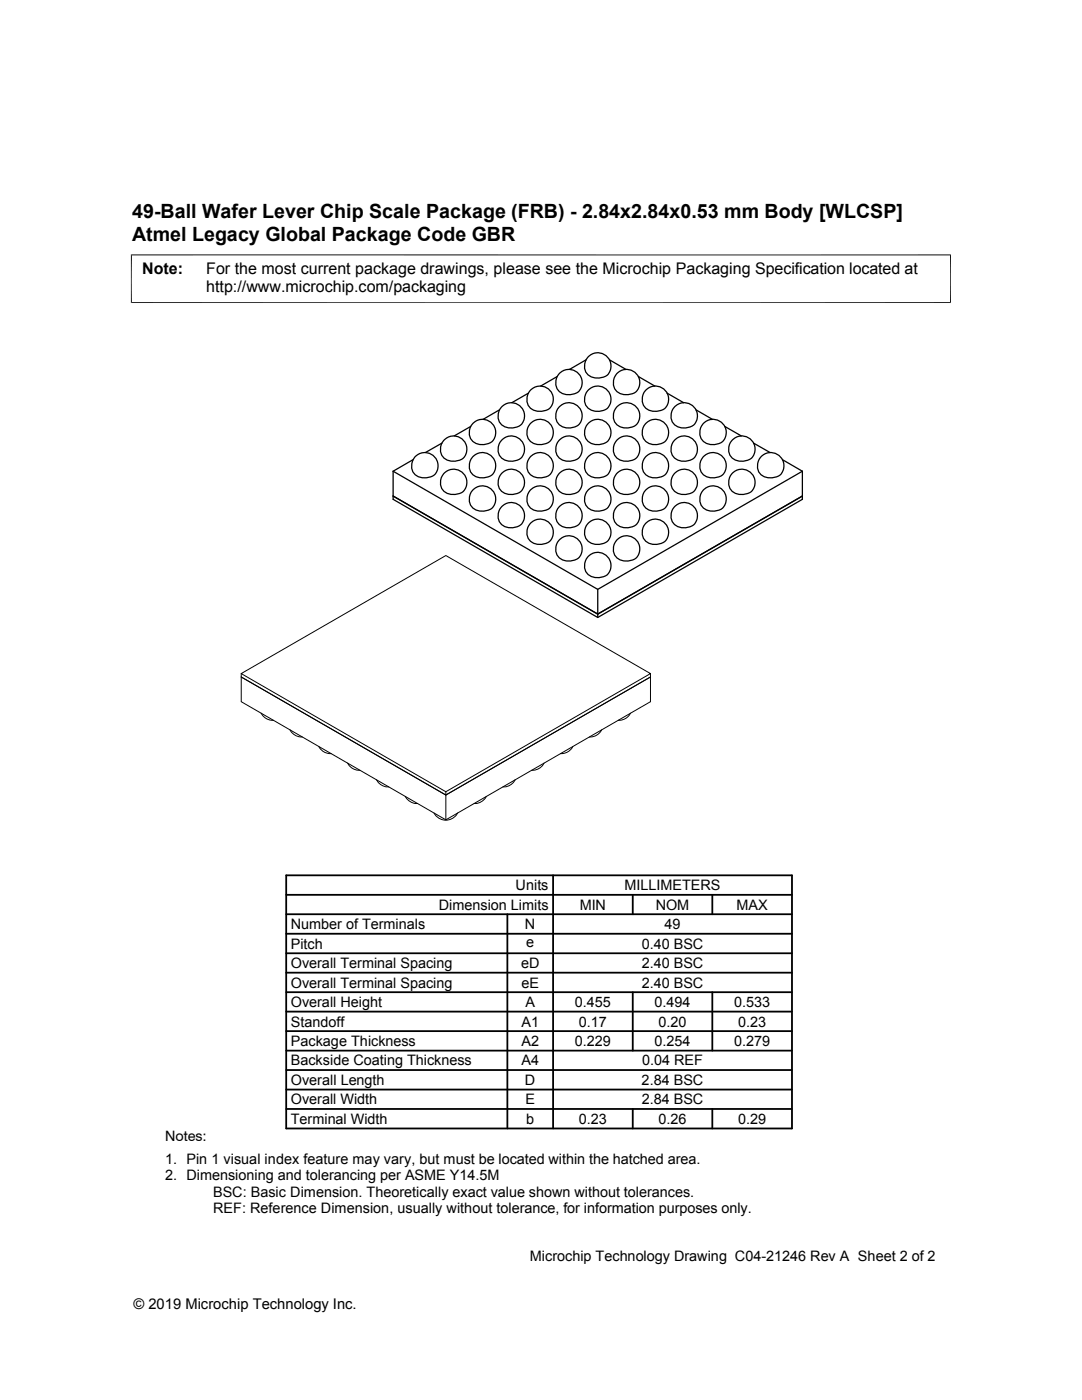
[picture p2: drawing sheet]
<svg xmlns="http://www.w3.org/2000/svg" width="216mm" height="279mm" viewBox="0 0 216 279" stroke-linecap="round" stroke-linejoin="round" font-family="sans-serif">
<g fill="none" stroke="#000" stroke-width=".2">
<path d="M26.1 50.9h163.7M26.2 50.8v9.7M189.7 50.8v9.7M26.1 60.4h163.7M48.1 134.4l40.9-23.5 40.8 23.5-40.8 23.6zM48.1 134.4v.7l40.9 23.6 40.8-23.6-40.8 23.6-40.9-23.6v4.9l40.9 23.6 40.8-23.6v-5.6M52.1 142.3l.9 1 .7 .4 .9 .1M57.9 145.7l.5 .7 .7 .4 1.2 .3M63.6 149l.6 .7 .6 .4 1.3 .3M69.4 152.3l.8 1 .8 .3 .8 .1M75.1 155.6l.8 1a2.36 2.36 0 0 0 1.7 .4M80.9 158.9l.8 1a2.43 2.43 0 0 0 1.6 .5"/>
<path d="M89 158v5.6M97 158.9l-.8 1a2.43 2.43 0 0 1-1.6 .5M102.8 155.6l-.8 1a2.36 2.36 0 0 1-1.6 .4M108.6 152.3l-.9 1-.8 .3-.8 .1M114.3 149l-.8 1-.8 .3-.9 .1M120.1 145.7l-.9 .9-.8 .4-.8 .1M125.8 142.3l-.8 1-.8 .4-.8 .1M86.6 162.3a2.65 2.65 0 0 0 4.7 0"/>
</g>
<g fill="none" stroke="#000" stroke-width=".25">
<path d="M105.4 78.5l-3.3 1.9M105.8 78a2.62 2.62 0 0 1 3.9-.2 2.62 2.62 0 0 1-.3 3.9 2.89 2.89 0 0 1-4.2-1.3 2.71 2.71 0 0 1 .6-2.4zM111.2 75.1l-3.3 1.9M111.5 74.6a2.61 2.61 0 0 1 3.9-.1 2.61 2.61 0 0 1-.3 3.9 2.86 2.86 0 0 1-4.1-1.3 2.71 2.71 0 0 1 .5-2.5zM116.9 71.8l-3.3 1.9M117.3 71.3a2.61 2.61 0 0 1 3.9-.1 2.61 2.61 0 0 1-.3 3.9 2.89 2.89 0 0 1-4.2-1.4 2.8 2.8 0 0 1 .6-2.4zM117.3 78a2.61 2.61 0 0 1 3.9-.2 2.61 2.61 0 0 1-.3 3.9 2.89 2.89 0 0 1-4.2-1.3 2.79 2.79 0 0 1 .6-2.4zM121.6 71.8l3.3 1.9M123 74.6a2.62 2.62 0 0 1 3.9-.1 2.62 2.62 0 0 1-.3 3.9 2.89 2.89 0 0 1-4.1-1.3 2.71 2.71 0 0 1 .5-2.5zM127.4 75.1l3.3 1.9M128.8 78a2.61 2.61 0 0 1 3.9-.2 2.61 2.61 0 0 1-.3 3.9 2.86 2.86 0 0 1-4.2-1.3 2.71 2.71 0 0 1 .6-2.4zM133.1 78.5l3.3 1.9"/>
<path d="M78.4 99l40.9 23.6 40.8-23.6M78.4 94v5.7l40.9 23.5 40.8-23.5v-5.7M78.4 94l40.9 23.6 40.8-23.6M82.4 91.7l-4 2.3M82.8 91.2a2.62 2.62 0 0 1 3.9-.1 2.62 2.62 0 0 1-.3 3.9 2.89 2.89 0 0 1-4.2-1.4 2.9 2.9 0 0 1 .6-2.4zM88.2 88.4l-3.3 1.9M88.5 94.6a2.62 2.62 0 0 1 3.9-.2 2.62 2.62 0 0 1-.3 3.9 2.89 2.89 0 0 1-4.1-1.3 2.71 2.71 0 0 1 .5-2.4zM88.5 87.9a2.61 2.61 0 0 1 3.9-.1 2.61 2.61 0 0 1-.3 3.9 2.88 2.88 0 0 1-4.1-1.4 2.64 2.64 0 0 1 .5-2.4zM93.9 85.1l-3.3 1.9M94.3 84.6a2.61 2.61 0 0 1 3.9-.1 2.61 2.61 0 0 1-.3 3.8 2.84 2.84 0 0 1-4.2-1.3 2.65 2.65 0 0 1 .6-2.4zM94.3 97.9a2.61 2.61 0 0 1 3.9-.1 2.61 2.61 0 0 1-.3 3.8 2.87 2.87 0 0 1-4.2-1.3 2.73 2.73 0 0 1 .6-2.4zM94.3 91.2a2.61 2.61 0 0 1 3.9-.1 2.61 2.61 0 0 1-.3 3.9 2.87 2.87 0 0 1-4.2-1.4 2.74 2.74 0 0 1 .6-2.4z"/>
<path d="M99.7 81.8l-3.3 1.9M100 87.9a2.61 2.61 0 0 1 3.9-.1 2.61 2.61 0 0 1-.3 3.9 2.88 2.88 0 0 1-4.2-1.4 2.7 2.7 0 0 1 .6-2.4zM100 81.3a2.61 2.61 0 0 1 3.9-.1 2.61 2.61 0 0 1-.3 3.8 2.86 2.86 0 0 1-4.2-1.3 2.7 2.7 0 0 1 .6-2.4zM100 94.6a2.61 2.61 0 0 1 3.9-.2 2.61 2.61 0 0 1-.3 3.9 2.88 2.88 0 0 1-4.2-1.3 2.78 2.78 0 0 1 .6-2.4zM105.8 97.9a2.62 2.62 0 0 1 3.9-.2 2.62 2.62 0 0 1-.3 3.9 2.89 2.89 0 0 1-4.2-1.3 2.71 2.71 0 0 1 .6-2.4zM105.8 84.6a2.61 2.61 0 0 1 3.9-.1 2.61 2.61 0 0 1-.3 3.8 2.86 2.86 0 0 1-4.2-1.3 2.63 2.63 0 0 1 .6-2.4zM105.8 91.2a2.62 2.62 0 0 1 3.9-.1 2.62 2.62 0 0 1-.3 3.9 3.1 3.1 0 0 1-3.9-.7 2.76 2.76 0 0 1 .3-3.1zM111.5 87.9a2.61 2.61 0 0 1 3.9-.1 2.61 2.61 0 0 1-.3 3.9 2.86 2.86 0 0 1-4.1-1.4 2.65 2.65 0 0 1 .5-2.4zM111.5 81.3a2.61 2.61 0 0 1 3.9-.2 2.61 2.61 0 0 1-.3 3.9 2.84 2.84 0 0 1-4.1-1.3 2.64 2.64 0 0 1 .5-2.4zM111.5 94.6a2.61 2.61 0 0 1 3.9-.2 2.61 2.61 0 0 1-.3 3.9 2.86 2.86 0 0 1-4.1-1.3 2.71 2.71 0 0 1 .5-2.4zM117.3 97.9a2.61 2.61 0 0 1 3.9-.1 2.61 2.61 0 0 1-.3 3.8 2.89 2.89 0 0 1-4.2-1.3 2.79 2.79 0 0 1 .6-2.4zM117.3 91.2a2.61 2.61 0 0 1 3.9-.1 2.61 2.61 0 0 1-.3 3.9 2.89 2.89 0 0 1-4.2-1.4 2.8 2.8 0 0 1 .6-2.4z"/>
<path d="M117.3 84.6a2.61 2.61 0 0 1 3.9-.1 2.61 2.61 0 0 1-.3 3.8 2.86 2.86 0 0 1-4.2-1.3 2.7 2.7 0 0 1 .6-2.4zM123 94.6a2.62 2.62 0 0 1 3.9-.2 2.62 2.62 0 0 1-.3 3.9 2.89 2.89 0 0 1-4.1-1.3 2.71 2.71 0 0 1 .5-2.4zM123 81.3a2.61 2.61 0 0 1 3.9-.2 2.61 2.61 0 0 1-.3 3.9 2.87 2.87 0 0 1-4.1-1.3 2.64 2.64 0 0 1 .5-2.4zM123 87.9a2.61 2.61 0 0 1 3.9-.1 2.61 2.61 0 0 1-.3 3.9 2.88 2.88 0 0 1-4.1-1.4 2.65 2.65 0 0 1 .5-2.4zM128.8 91.2a2.61 2.61 0 0 1 3.9-.1 2.61 2.61 0 0 1-.3 3.9 2.87 2.87 0 0 1-4.2-1.3 2.73 2.73 0 0 1 .6-2.5zM128.8 97.9a2.61 2.61 0 0 1 3.9-.1 2.61 2.61 0 0 1-.3 3.8 2.86 2.86 0 0 1-4.2-1.3 2.71 2.71 0 0 1 .6-2.4zM128.8 84.6a2.61 2.61 0 0 1 3.9-.1 2.61 2.61 0 0 1-.3 3.8 2.84 2.84 0 0 1-4.2-1.3 2.64 2.64 0 0 1 .6-2.4zM134.5 81.3a2.61 2.61 0 0 1 3.9-.2 2.61 2.61 0 0 1-.3 3.9 2.85 2.85 0 0 1-4.1-1.3 2.68 2.68 0 0 1 .5-2.4zM134.5 87.9a2.61 2.61 0 0 1 3.9-.1 2.61 2.61 0 0 1-.3 3.9 2.87 2.87 0 0 1-4.1-1.4 2.69 2.69 0 0 1 .5-2.4zM134.5 94.6a2.61 2.61 0 0 1 3.9-.2 2.61 2.61 0 0 1-.3 3.9 2.88 2.88 0 0 1-4.1-1.3 2.76 2.76 0 0 1 .5-2.4zM138.9 81.8l3.3 1.9M140.3 91.2a2.62 2.62 0 0 1 3.9-.1 2.62 2.62 0 0 1-.3 3.9 2.89 2.89 0 0 1-4.2-1.3 2.72 2.72 0 0 1 .6-2.5z"/>
<path d="M140.3 84.6a2.61 2.61 0 0 1 3.9-.1 2.61 2.61 0 0 1-.3 3.8 2.86 2.86 0 0 1-4.2-1.3 2.64 2.64 0 0 1 .6-2.4zM140.3 97.9a2.62 2.62 0 0 1 3.9-.2 2.62 2.62 0 0 1-.3 3.9 2.89 2.89 0 0 1-4.2-1.3 2.71 2.71 0 0 1 .6-2.4zM144.6 85.1l3.3 1.9M146 94.6a2.61 2.61 0 0 1 3.9-.2 2.61 2.61 0 0 1-.3 3.9 2.86 2.86 0 0 1-4.1-1.3 2.71 2.71 0 0 1 .5-2.4zM146 87.9a2.61 2.61 0 0 1 3.9-.1 2.61 2.61 0 0 1-.3 3.9 2.86 2.86 0 0 1-4.1-1.4 2.65 2.65 0 0 1 .5-2.4zM150.4 88.4l3.3 1.9M151.8 91.2a2.61 2.61 0 0 1 3.9-.1 2.61 2.61 0 0 1-.3 3.9 2.88 2.88 0 0 1-4.2-1.4 2.77 2.77 0 0 1 .6-2.4zM156.1 91.7l4 2.3M100 101.2a2.61 2.61 0 0 1 3.9-.1 2.61 2.61 0 0 1-.3 3.8 2.86 2.86 0 0 1-4.2-1.3 2.7 2.7 0 0 1 .6-2.4zM105.8 104.5a2.61 2.61 0 0 1 3.9-.1 2.61 2.61 0 0 1-.3 3.9 2.86 2.86 0 0 1-4.2-1.4 2.63 2.63 0 0 1 .6-2.4zM111.5 101.2a2.61 2.61 0 0 1 3.9-.1 2.61 2.61 0 0 1-.3 3.8 2.84 2.84 0 0 1-4.1-1.3 2.64 2.64 0 0 1 .5-2.4zM111.5 107.8a2.61 2.61 0 0 1 3.9-.1 2.61 2.61 0 0 1-.3 3.9 2.86 2.86 0 0 1-4.1-1.4 2.65 2.65 0 0 1 .5-2.4z"/>
<path d="M117.3 104.5a2.61 2.61 0 0 1 3.9-.1 2.61 2.61 0 0 1-.3 3.9 2.86 2.86 0 0 1-4.2-1.4 2.7 2.7 0 0 1 .6-2.4zM117.3 111.1a2.61 2.61 0 0 1 3.9-.1 2.61 2.61 0 0 1-.3 3.9 2.89 2.89 0 0 1-4.2-1.3 2.78 2.78 0 0 1 .6-2.5zM119.3 117.6v5.6M123 101.2a2.61 2.61 0 0 1 3.9-.1 2.61 2.61 0 0 1-.3 3.8 2.87 2.87 0 0 1-4.1-1.3 2.64 2.64 0 0 1 .5-2.4zM123 107.8a2.61 2.61 0 0 1 3.9-.1 2.61 2.61 0 0 1-.3 3.9 2.88 2.88 0 0 1-4.1-1.4 2.65 2.65 0 0 1 .5-2.4zM128.8 104.5a2.61 2.61 0 0 1 3.9-.1 2.61 2.61 0 0 1-.3 3.9 2.84 2.84 0 0 1-4.2-1.4 2.64 2.64 0 0 1 .6-2.4zM134.5 101.2a2.61 2.61 0 0 1 3.9-.1 2.61 2.61 0 0 1-.3 3.8 2.85 2.85 0 0 1-4.1-1.3 2.68 2.68 0 0 1 .5-2.4z"/>
</g>
<g fill="none" stroke="#000" stroke-width=".36">
<path d="M57.1 174.7h100.9v50.5h-100.9zM57.1 178.6h100.9M110.4 174.7v50.5M126.3 178.6v3.9M142.1 178.6v3.9M57.1 190.2h100.9M57.1 186.4h100.9M57.1 182.5h100.9M57.1 194.1h100.9M57.1 198h100.9M101.2 182.5v42.7M126.3 198v11.7"/>
<path d="M142.1 198v11.7M57.1 201.9h100.9M57.1 217.4h100.9M57.1 209.7h100.9M57.1 205.8h100.9M57.1 213.6h100.9M57.1 221.3h100.9M126.3 221.3v3.9M142.1 221.3v3.9"/>
</g>
<g font-size="3.9">
<text x="26.4" y="43.5">49-Ball Wafer Lever Chip Scale Package (FRB) - 2.84x2.84x0.53 mm Body [WLCSP]</text>
<text x="26.4" y="48">Atmel Legacy Global Package Code GBR</text>
</g>
<g font-size="3.2">
<text x="28.4" y="54.6">Note:</text>
<text x="41.1" y="58.3">http://www.microchip.com/packaging</text>
<text x="41.1" y="54.6">For the most current package drawings, please see the Microchip Packaging Specification located at</text>
</g>
<g font-size="2.9">
<text x="102.9" y="177.7">Units</text>
<text x="124.6" y="177.7">MILLIMETERS</text>
<text x="58" y="185.4">Number of Terminals</text>
<text x="87.6" y="181.5">Dimension Limits</text>
<text x="104.8" y="185.4">N</text>
<text x="115.7" y="181.5">MIN</text>
<text x="130.8" y="181.5">NOM</text>
<text x="132.6" y="185.4">49</text>
<text x="147" y="181.5">MAX</text>
<text x="58" y="189.3">Pitch</text>
<text x="105" y="189">e</text>
<text x="128" y="189.3">0.40 BSC</text>
<text x="58" y="193.2">Overall Terminal Spacing</text>
<text x="58" y="197.1">Overall Terminal Spacing</text>
<text x="104" y="193.2">eD</text>
<text x="104" y="197.1">eE</text>
<text x="128" y="193.2">2.40 BSC</text>
<text x="128" y="197.1">2.40 BSC</text>
<text x="58" y="201">Overall Height</text>
<text x="104.8" y="201">A</text>
<text x="114.7" y="201">0.455</text>
<text x="130.6" y="201">0.494</text>
<text x="146.5" y="201">0.533</text>
<text x="58" y="208.7">Package Thickness</text>
<text x="58" y="204.9">Standoff</text>
<text x="104.1" y="204.9">A1</text>
<text x="104.1" y="208.8">A2</text>
<text x="114.7" y="208.7">0.229</text>
<text x="115.5" y="204.9">0.17</text>
<text x="130.6" y="208.7">0.254</text>
<text x="131.4" y="204.9">0.20</text>
<text x="146.5" y="208.7">0.279</text>
<text x="147.3" y="204.9">0.23</text>
<text x="58" y="212.6">Backside Coating Thickness</text>
<text x="104.1" y="212.6">A4</text>
<text x="128.1" y="212.6">0.04 REF</text>
<text x="58" y="216.5">Overall Length</text>
<text x="58" y="220.4">Overall Width</text>
<text x="104.7" y="216.5">D</text>
<text x="104.8" y="220.4">E</text>
<text x="128" y="216.5">2.84 BSC</text>
<text x="128" y="220.4">2.84 BSC</text>
<text x="32.9" y="227.6">Notes:</text>
<text x="58" y="224.3">Terminal Width</text>
<text x="105" y="224.3">b</text>
<text x="115.5" y="224.3">0.23</text>
<text x="131.4" y="224.3">0.26</text>
<text x="147.3" y="224.3">0.29</text>
<text x="32.9" y="232.2">1. Pin 1 visual index feature may vary, but must be located within the hatched area.</text>
<text x="32.9" y="235.5">2. Dimensioning and tolerancing per ASME Y14.5M</text>
<text x="42.5" y="238.8">BSC: Basic Dimension. Theoretically exact value shown without tolerances.</text>
<text x="42.5" y="242.2">REF: Reference Dimension, usually without tolerance, for information purposes only.</text>
<text x="105.7" y="251.7">Microchip Technology Drawing C04-21246 Rev A Sheet 2 of 2</text>
<text x="26.6" y="261.3">© 2019 Microchip Technology Inc.</text>
</g>
</svg>
